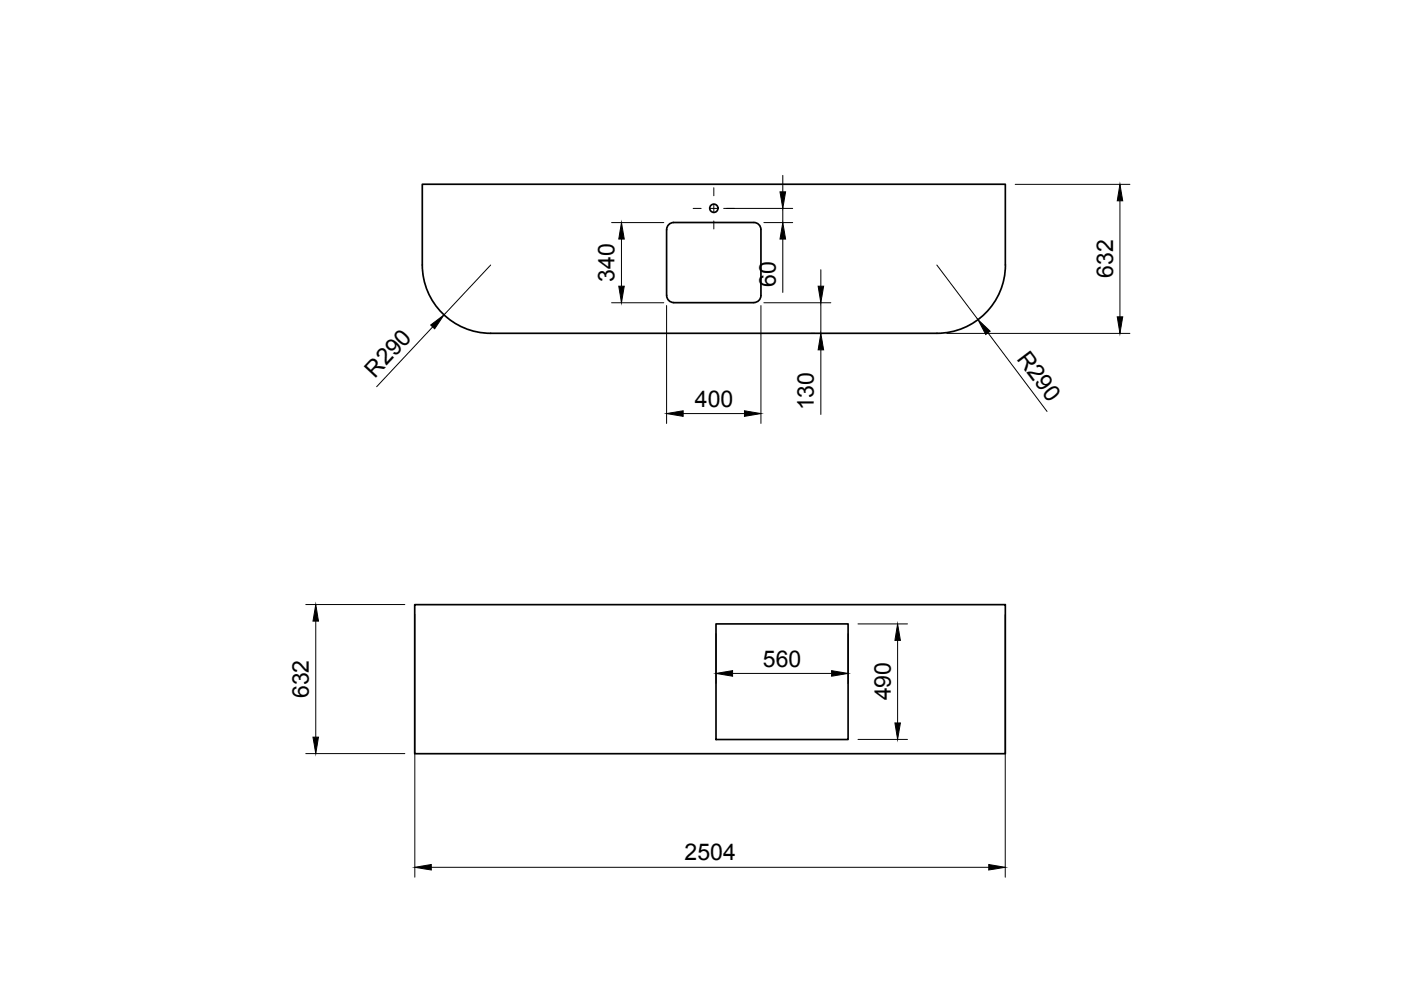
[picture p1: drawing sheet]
<svg xmlns="http://www.w3.org/2000/svg" width="297mm" height="210mm" viewBox="0 0 297 210" stroke-linecap="round" stroke-linejoin="round" font-family="sans-serif">
<!-- layer: Visible -->
<g fill="none" stroke="#000" stroke-width=".36">
<path d="M141.3 48.7v14M159.8 47.2h-17a1.49 1.49 0 0 0-1.4 1.5M159.8 47.2a1.49 1.49 0 0 1 1.5 1.5v14a1.49 1.49 0 0 1-1.5 1.4M213.2 56.2a14.5 14.5 0 0 1-14.6 14.5h-94.6a14.5 14.5 0 0 1-14.5-14.5v-17.1h123.6v17.1M141.4 62.7a1.49 1.49 0 0 0 1.4 1.4M142.8 64.2h17M87.9 128.2h125.2v31.6h-125.2zM151.8 132.3h28v24.5h-28z"/>
<circle cx="151.4" cy="44.2" r=".88"/>
</g>
<!-- layer: Smart Centers -->
<path d="M151.3 39.8v1.7M147 44.2h1.7M150.5 44.2h1.7M151.3 43.3v1.8M151.3 46.9v1.6M154 44.2h1.7" fill="none" stroke="#000" stroke-width=".21"/>
<!-- layer: FD_Dimensions -->
<g fill="none" stroke="#000" stroke-width=".21">
<path d="M166 37.2v3.5M215.2 39.1h24.4M104 56.2l-9.9 10.6M129.7 47.2h11M131.8 50.7v10M153.4 44.2h14.7M161.9 47.2h6.2M166 44.2v3M166 50.7v11.3M174 57.2v3.5M198.6 56.2l8.7 11.6M237.4 42.6v24.6"/>
<path d="M91.7 69.3l-11.8 12.7M129.7 64.2h11M141.3 64.8v25M161.3 64.8v25M161.9 64.2h14.2M171.9 70.7h.9M174 64.2v6.5M174 74.2v13.7M200.7 70.7h38.9M209.5 70.6l12.5 16.6M144.8 87.7h13M64.8 128.2h21"/>
<path d="M67 131.7v24.6M87.9 130.3v55.7M151.8 134.4v10.5M179.8 134.4v10.5M181.9 132.3h10.5M190.3 135.8v17.5M213.1 130.3v55.7M64.8 159.8h21M155.3 142.8h21M181.9 156.8h10.5M91.4 183.9h118.2"/>
</g>
<g fill="#000" stroke="#000" stroke-width=".21">
<path d="M131.8 47.2l.6 3.5h-1.2zM165.4 40.7h1.2l-.6 3.5zM166 47.2l.6 3.5h-1.2zM237.4 39.1l.6 3.5h-1.1zM91.3 68.9l2.8-2.1-1.9 2.9zM131.2 60.7h1.2l-.6 3.5zM173.5 60.7h1.1l-.6 3.5zM174 70.7l.6 3.5h-1.1zM207.3 67.8l2.6 2.4-.9 .7zM236.9 67.2h1.1l-.6 3.5zM141.3 87.7l3.5-.6v1.2zM157.8 87.1l3.5 .6-3.5 .6z"/>
<path d="M67 128.2l.5 3.5h-1.1zM190.3 132.3l.6 3.5h-1.2zM66.4 156.3h1.1l-.5 3.5zM151.8 142.8l3.5-.6v1.2zM176.3 142.2l3.5 .6-3.5 .6zM189.7 153.3h1.2l-.6 3.5zM87.9 183.9l3.5-.6v1.2zM209.6 183.3l3.5 .6-3.5 .6z"/>
</g>
<g font-size="4.9">
<text x="130.3" y="59.7" transform="rotate(-90 130.3 59.7)">340</text>
<text x="236" y="58.9" transform="rotate(-90 236 58.9)">632</text>
<text x="164.5" y="60.8" transform="rotate(-90 164.5 60.8)">60</text>
<text x="215.4" y="76.1" transform="rotate(53 215.4 76.1)">R290</text>
<text x="79.5" y="80.3" transform="rotate(-47 79.5 80.3)">R290</text>
<text x="147.3" y="86.2">400</text>
<text x="172.6" y="87" transform="rotate(-90 172.6 87)">130</text>
<text x="161.8" y="141.3">560</text>
<text x="65.5" y="148" transform="rotate(-90 65.5 148)">632</text>
<text x="188.8" y="148.5" transform="rotate(-90 188.8 148.5)">490</text>
<text x="145.1" y="182.4">2504</text>
</g>
</svg>
